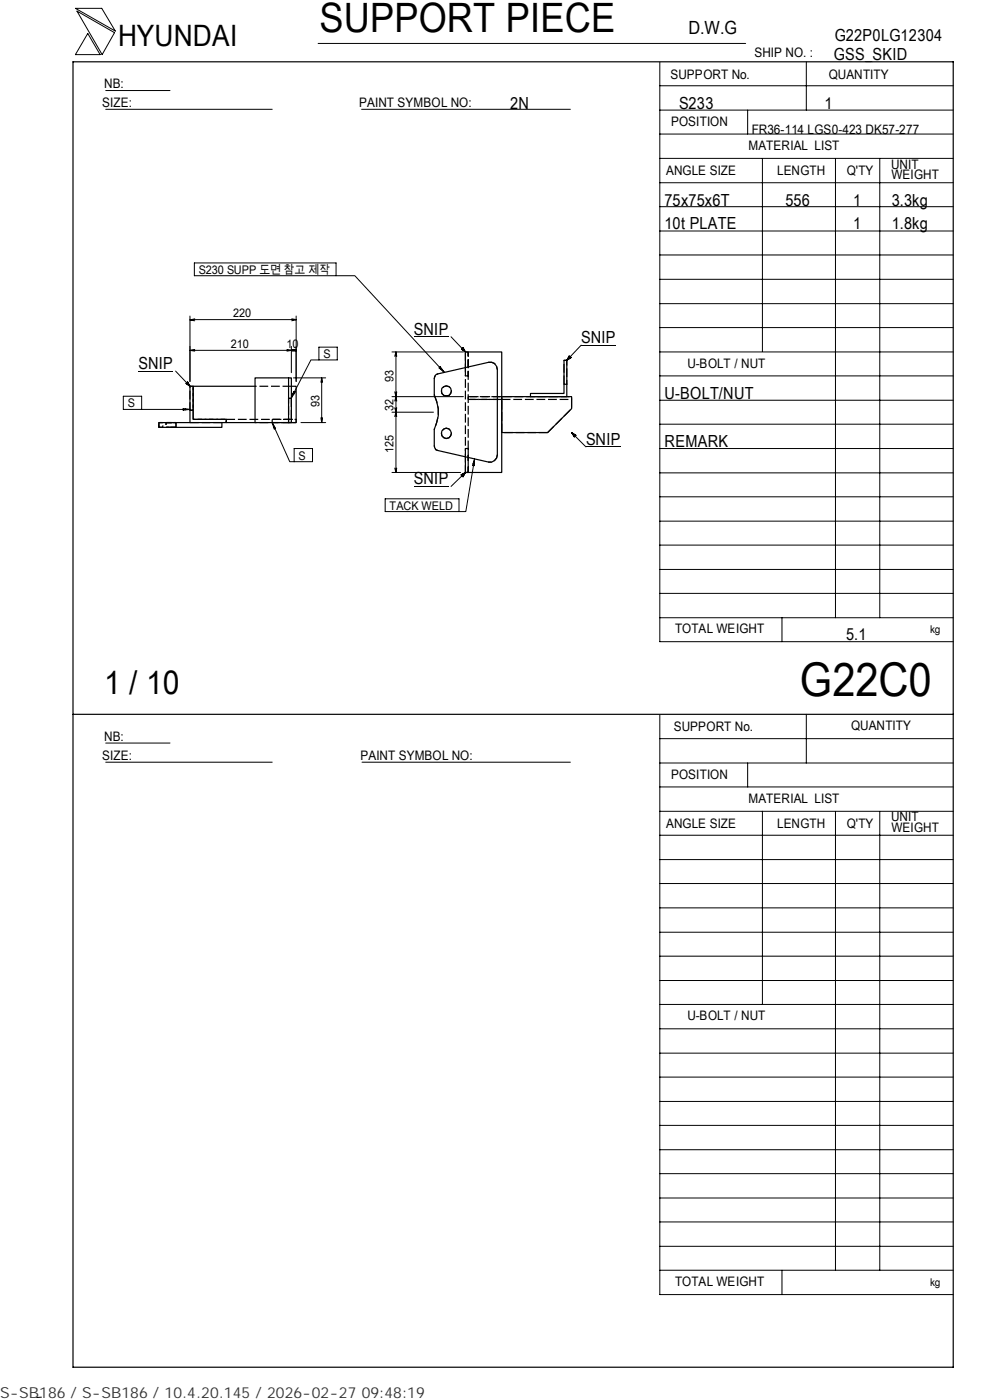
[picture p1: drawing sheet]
<svg xmlns="http://www.w3.org/2000/svg" width="210mm" height="297mm" viewBox="0 0 210 297" stroke-linecap="round" stroke-linejoin="round" font-family="sans-serif">
<g fill="none" stroke="#000" stroke-width=".25">
<path d="M15.5 13.1h186.7v277h-186.7zM92.4 79.5l11.2-2.6a1.49 1.49 0 0 1 1.9 1.5v18.1a1.61 1.61 0 0 1-1.9 1.5l-11.2-2.6-.3-.8v-3.5a7.9 7.9 0 0 0 0-7.3v-3.5zM98.7 78v-3.3h7.7v25.5h-7.7v-3.3M119.6 76.4h.6v5.1h-.6zM40.3 87v2.7h7.7v-.7h-7v-2M40.3 81.9h.7v5.1h-.7zM40.3 89.7h-6.6v1h13.4v-1M41 81.9h13.1M48 89.7h6.1M61.2 84.5v-4.3h-7.1v9.5h7.1M61.2 80.2h.6v4.3M61.2 84.5h.6v5.2h-.6z"/>
<path d="M61.8 81.9h1v7.8h-1M106.4 84.1h14.8v2.6l-5 5.1h-9.8zM119.6 81.5v2h-7.1v.6h7.7v-2.6M15.5 151.5h186.7"/>
<circle cx="94.6" cy="82.9" r="1.07"/>
<circle cx="94.6" cy="91.9" r="1.07"/>
</g>
<g fill="none" stroke="#000" stroke-width=".25" stroke-dasharray="1.9 .6" stroke-linecap="butt">
<path d="M98.7 74.7v5h.6v-5h-.6M98.7 78v18.9M33.7 90.7v-1h.8v1h-.8M37.2 90.7h-2v-1h2.1v1h-.1M40.3 87h.7v-5.1h-.7v5.1M40.3 89.7h6.8M41 89v-7.1M41 89h7v.7M48 89h14.8M48 89.7v-.7h-7M57.7 89v.7h5.1v-.7h-5.1M61.8 89.7h-7.7"/>
<path d="M61.8 81.9h-7.7M61.8 84.5v5.2h-.6v-5.2M92.1 83.8a7.9 7.9 0 0 1 0 7.3M94.6 84a1.07 1.07 0 0 0 1.1-1.3 1.07 1.07 0 0 0-1.5-.8 1.07 1.07 0 0 0-.5 1.6l.4 .4 .5 .1M94.6 93a1.08 1.08 0 0 0 1.2-1.3 1.08 1.08 0 0 0-1.7-.6 1.08 1.08 0 0 0 0 1.8l.5 .1M99.3 84.1h21.9v.6M106.4 84.1h-7.1v.6h7.1v-.6M106.4 84.7h14.8v2M106.4 84.7h-7.1v-.6M106.4 91.8v-7.1M116.2 91.8l5-5.1M116.2 91.8h-9.8"/>
<path d="M119.6 81.5v-5.1h.6v5.1M98.7 100.2h.6v-5h-.6v5M99.3 100.2v-25.5"/>
</g>
<path d="M92.1 80.3l.3-.8 .5-.2M92.9 95.6l-.5-.2-.3-.8" fill="none" stroke="#000" stroke-width=".25" stroke-dasharray=".8 .3" stroke-linecap="butt"/>
<path d="M103.6 76.9a1.49 1.49 0 0 1 1.9 1.5M34.5 90.7h-.8v-1h.8M105.5 96.5a1.61 1.61 0 0 1-1.9 1.5" fill="none" stroke="#000" stroke-width=".25" stroke-dasharray="1.5 .5" stroke-linecap="butt"/>
<path d="M35.2 89.7h2.1M37.3 90.7h-2.1" fill="none" stroke="#000" stroke-width=".25" stroke-dasharray="1.2 .3" stroke-linecap="butt"/>
<g fill="none" stroke="#000" stroke-width=".21">
<path d="M16 1.8h5.6l2.9 4.8zM16.3 2.4l8 4.5-2.6 4.7zM18.6 7.1l2.6 4.5h-5.2zM22.4 19.2h13.7M67.5 9.2h90.6M139.9 18.2h62.3M139.9 13.2v122.9h62.3M171 13.1v10.3M22.4 23.2h35.3M76.7 23.2h44.3M139.9 38.8h62.3M139.9 33.6h62.3"/>
<path d="M139.9 28.4h62.3M139.9 23.4h62.3M158.6 23.4v5M161.7 33.6v41M177.2 33.7v97.4M186.6 33.7v97.4M41.2 55.8h30.1v2.7h-30.1zM71.3 58.5h4l18.9 20.5M139.9 59.3h62.3M139.9 54.1h62.3M139.9 49h62.3M139.9 43.8h62.3"/>
<path d="M29.4 78.7h7.3M37.2 78.7l3.1 3.2M40.3 74.3l1 .2M40.3 67v13.9M40.3 67.8h22.5M41.3 74.2l-1 .1M41.3 67.6l-1 .3 1 .2M60.9 74.2l.9 .1M61.8 73.5v5.6M61.8 74.3l-.9 .2M61.8 74.3l1 .2M61.9 74.2l.9 .1"/>
<path d="M61.9 67.6l.9 .2M62.8 74.3h-22.5M62.8 67v13.9M62.8 74.2l-1 .1M62.8 74.3l-.9 .2M62.8 67.8l-.9 .3M67.6 73.6h3.9v2.8h-3.9zM67.6 76.4h-1.7l-4.1 8M83.1 74.7h15.2M84 74.7l-.3 .9M84 74.7l.1 .9M84 74.7v25.5"/>
<path d="M87.8 71.5h7.4M93.1 78.1l.3-.3 .8 1.2zM93.6 78.2l-.1 .2M95.7 71.4l3 3.3M97.9 74.1l.3-.4 .5 1zM120.7 75.5l.4 .4-.9 .5zM130.6 73.2h-7.3l-3.1 3.2M139.9 74.7h62.3M139.9 79.7h62.3M139.9 69.5h62.3M139.9 64.4h62.3M30 86.9v-2.8h-3.8v2.8h14.1"/>
<path d="M38.9 86.7l1.4 .2-1.4 .1zM39.4 86.8v.1M39.4 81.4l.4-.4 .5 .9zM57.7 89.7l3.8 8.2h.9M57.7 89.7l.7 1.1-.2 .2zM58.2 90.5l-.2 .1M62.1 83.5l.3 .1M62.2 80.2h6.9M62.3 83l.3 .1-.8 1.3zM62.4 95.2h3.9v2.7h-3.9zM63.8 89.7h5.3M68.1 88.6l.1 1.1"/>
<path d="M68.2 80.2l-.1 .9M68.2 80.2l.2 .9M68.2 80.2v9.5M68.4 88.6l-.2 1.1M83.1 84.1h15.2M83.1 87.5h8.8M83.7 86.5l.3 1M83.7 83.1l.3 1M83.7 99.3l.3 .9M84 84.1l-.3 1M84 84.1l.1 1M84 87.5l-.3 .9"/>
<path d="M84 87.5l.1 .9M84.1 83.1l-.1 1M84.1 86.5l-.1 1M84.1 99.3l-.1 .9M100.3 98.3l.3 .1M100.7 97.4l-1.9 11.1h-1.4M100.7 97.4l-.1 1.4-.4-.1zM121.2 91.8l1 .6-.4 .3zM121.2 91.8l3.1 3M124.3 94.7h7.4M139.9 95.2h62.3M139.9 90h62.3"/>
<path d="M139.9 84.9h62.3M81.7 105.8h15.7v2.7h-15.7zM83.1 100.2h14.6M87.8 103.2h7.4M97.8 100.7l.9-.5-.5 1zM98.7 100.2l-3 3M139.9 100.3h62.3M139.9 115.6h62.3M139.9 110.6h62.3M139.9 105.4h62.3M139.9 131.1h62.3M139.9 125.9h62.3"/>
<path d="M139.9 120.8h62.3M165.9 131.1v5M22.4 157.6h13.7M139.9 151.7v122.9h62.3M139.9 156.7h62.3M171 151.5v10.4M22.4 161.7h35.3M76.8 161.7h44.2M139.9 177.2h62.3M139.9 172.1h62.3M139.9 167h62.3M139.9 161.9h62.3"/>
<path d="M158.6 161.9v5.1M161.7 172.1v41M177.2 172.2v97.3M186.6 172.2v97.3M139.9 182.4h62.3M139.9 197.8h62.3M139.9 192.6h62.3M139.9 187.4h62.3M139.9 218.3h62.3M139.9 213.1h62.3M139.9 208h62.3M139.9 202.9h62.3"/>
<path d="M139.9 238.7h62.3M139.9 233.7h62.3M139.9 228.5h62.3M139.9 223.4h62.3M139.9 259.2h62.3M139.9 254.2h62.3M139.9 249h62.3M139.9 243.9h62.3M139.9 269.5h62.3M139.9 264.4h62.3M165.9 269.5v5.1M8.8 296.4l-1 .1"/>
</g>
<path d="M97.9 73.8h.8v.9h-.8zM120.3 75.6h.9v.9h-.9zM39.5 81.1h.8v.9h-.8zM121.3 91.9h.9v.8h-.9zM97.8 100.3h.9v.9h-.9z" fill="#000"/>
<text font-size="9.9" x="169.7" y="147.6">G22C0</text>
<text font-size="8.6" x="67.7" y="6.9">SUPPORT PIECE</text>
<text font-size="7" x="22.1" y="147.2">1 / 10</text>
<text font-size="6.3" x="25.1" y="9.8">HYUNDAI</text>
<text font-size="3.9" x="146" y="7.3">D.W.G</text>
<g font-size="3.5">
<text x="177" y="8.7">G22P0LG12304</text>
<text x="176.9" y="12.8">GSS_SKID</text>
<text x="108.2" y="23.1">2N</text>
<text x="144" y="23.1">S233</text>
<text x="174.8" y="23.1">1</text>
<text x="141" y="43.6">75x75x6T</text>
<text x="166.6" y="43.6">556</text>
<text x="180.9" y="43.6">1</text>
<text x="189.1" y="43.6">3.3kg</text>
<text x="141" y="48.7">10t PLATE</text>
<text x="180.9" y="48.7">1</text>
<text x="189.1" y="48.7">1.8kg</text>
<text x="87.8" y="71">SNIP</text>
<text x="123.3" y="72.8">SNIP</text>
<text x="29.4" y="78.3">SNIP</text>
<text x="141" y="84.6">U-BOLT/NUT</text>
<text x="124.3" y="94.3">SNIP</text>
<text x="141" y="94.8">REMARK</text>
<text x="87.8" y="102.8">SNIP</text>
<text x="179.5" y="135.8">5.1</text>
</g>
<text font-size="3.2" fill="#323232" x="0" y="296.6">S-SB186 / S-SB186 / 10.4.20.145 / 2026-02-27 09:48:19</text>
<g font-size="2.8">
<text x="142.2" y="16.8">SUPPORT No.</text>
<text x="160" y="12.2">SHIP NO. :</text>
<text x="175.8" y="16.7">QUANTITY</text>
<text x="21.7" y="22.8">SIZE:</text>
<text x="22.1" y="18.7">NB:</text>
<text x="76.2" y="22.8">PAINT SYMBOL NO:</text>
<text x="142.3" y="26.8">POSITION</text>
<text x="159.4" y="28.4">FR36-114 LGS0-423 DK57-277</text>
<text x="158.8" y="31.7">MATERIAL LIST</text>
<text x="189" y="35.8">UNIT</text>
<text x="141.3" y="37.2">ANGLE SIZE</text>
<text x="164.8" y="37.1">LENGTH</text>
<text x="179.6" y="37.1">Q'TY</text>
<text x="189.1" y="38">WEIGHT</text>
<text x="145.8" y="78">U-BOLT / NUT</text>
<text x="143.2" y="134.4">TOTAL WEIGHT</text>
<text x="142.9" y="155">SUPPORT No.</text>
<text x="180.5" y="154.9">QUANTITY</text>
<text x="21.7" y="161.3">SIZE:</text>
<text x="22.1" y="157.1">NB:</text>
<text x="76.5" y="161.2">PAINT SYMBOL NO:</text>
<text x="142.3" y="165.3">POSITION</text>
<text x="158.8" y="170.3">MATERIAL LIST</text>
<text x="141.3" y="175.7">ANGLE SIZE</text>
<text x="164.8" y="175.6">LENGTH</text>
<text x="179.6" y="175.6">Q'TY</text>
<text x="189" y="174.2">UNIT</text>
<text x="189.1" y="176.5">WEIGHT</text>
<text x="145.8" y="216.5">U-BOLT / NUT</text>
<text x="143.2" y="272.9">TOTAL WEIGHT</text>
</g>
<g font-size="2.5">
<text x="42.2" y="58.1">S230 SUPP 도면 참고 제작</text>
<text x="49.4" y="67.3">220</text>
<text x="48.9" y="73.8">210</text>
<text x="60.8" y="73.8">10</text>
<text x="68.6" y="75.9">S</text>
<text x="83.5" y="80.9" transform="rotate(-90 83.5 80.9)">93</text>
<text x="27.1" y="86.4">S</text>
<text x="67.7" y="86.4" transform="rotate(-90 67.7 86.4)">93</text>
<text x="83.5" y="87.3" transform="rotate(-90 83.5 87.3)">32</text>
<text x="63.3" y="97.5">S</text>
<text x="83.5" y="96" transform="rotate(-90 83.5 96)">125</text>
<text x="82.6" y="108.1">TACK WELD</text>
</g>
<g font-size="2.3">
<text x="197.3" y="134.3">kg</text>
<text x="197.3" y="272.8">kg</text>
</g>
</svg>
